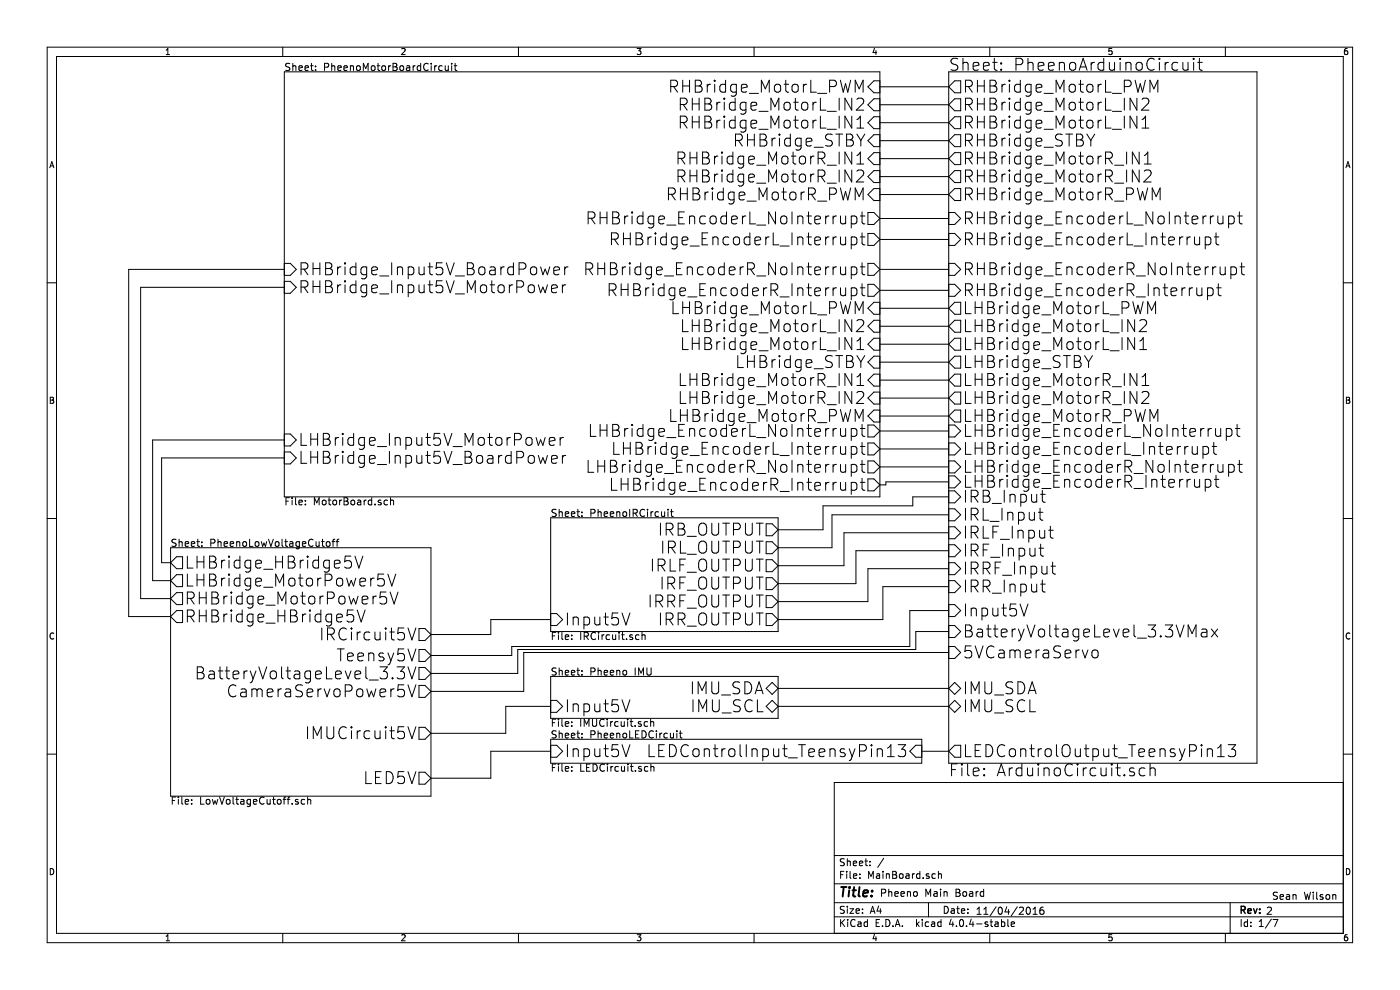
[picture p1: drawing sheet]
EESchema Schematic File Version 2
LIBS:power
LIBS:device
LIBS:transistors
LIBS:conn
LIBS:linear
LIBS:regul
LIBS:74xx
LIBS:cmos4000
LIBS:adc-dac
LIBS:memory
LIBS:xilinx
LIBS:microcontrollers
LIBS:dsp
LIBS:microchip
LIBS:analog_switches
LIBS:motorola
LIBS:texas
LIBS:intel
LIBS:audio
LIBS:interface
LIBS:digital-audio
LIBS:philips
LIBS:display
LIBS:cypress
LIBS:siliconi
LIBS:opto
LIBS:atmel
LIBS:contrib
LIBS:valves
LIBS:PheenoComponentsV1
LIBS:PheenoComponentsV2
LIBS:MainBoard-cache
EELAYER 25 0
EELAYER END
$Descr A4 11693 8268
encoding utf-8
Sheet 1 7
Title ""
Date ""
Rev ""
Comp ""
Comment1 ""
Comment2 ""
Comment3 ""
Comment4 ""
$EndDescr
Text Notes 7350 7500 0    60   ~ 0
Pheeno Main Board
Text Notes 8150 7650 0    60   ~ 0
11/04/2016
$Sheet
S 1425 4575 2175 2075
U 58224379
F0 "PheenoLowVoltageCutoff" 60
F1 "LowVoltageCutoff.sch" 60
F2 "LED5V" O R 3600 6500 100
F3 "IRCircuit5V" O R 3600 5300 100
F4 "IMUCircuit5V" O R 3600 6125 100
F5 "BatteryVoltageLevel_3.3V" O R 3600 5625 100
F6 "RHBridge_HBridge5V" O L 1425 5150 100
F7 "RHBridge_MotorPower5V" O L 1425 5000 100
F8 "Teensy5V" O R 3600 5475 100
F9 "LHBridge_MotorPower5V" O L 1425 4850 100
F10 "CameraServoPower5V" O R 3600 5775 100
F11 "LHBridge_HBridge5V" O L 1425 4700 100
$EndSheet
$Sheet
S 4600 6175 3100 200 
U 5824492E
F0 "PheenoLEDCircuit" 60
F1 "LEDCircuit.sch" 60
F2 "Input5V" I L 4600 6275 100
F3 "LEDControlInput_TeensyPin13" I R 7700 6275 100
$EndSheet
Text Notes 10575 7650 0    60   ~ 0
2
Text Notes 10625 7525 0    60   ~ 0
Sean Wilson
$Sheet
S 4600 4325 1900 950 
U 58258F17
F0 "PheenoIRCircuit" 60
F1 "IRCircuit.sch" 60
F2 "Input5V" I L 4600 5175 100
F3 "IRL_OUTPUT" O R 6500 4575 100
F4 "IRLF_OUTPUT" O R 6500 4725 100
F5 "IRF_OUTPUT" O R 6500 4875 100
F6 "IRRF_OUTPUT" O R 6500 5025 100
F7 "IRR_OUTPUT" O R 6500 5175 100
F8 "IRB_OUTPUT" O R 6500 4425 100
$EndSheet
$Sheet
S 4600 5650 1900 350 
U 58264BBA
F0 "Pheeno IMU" 60
F1 "IMUCircuit.sch" 60
F2 "Input5V" I L 4600 5900 100
F3 "IMU_SDA" B R 6500 5750 100
F4 "IMU_SCL" B R 6500 5900 100
$EndSheet
$Sheet
S 7925 600  2575 5775
U 58262E8A
F0 "PheenoArduinoCircuit" 100
F1 "ArduinoCircuit.sch" 100
F2 "Input5V" I L 7925 5100 100
F3 "IMU_SCL" B L 7925 5900 100
F4 "IMU_SDA" B L 7925 5750 100
F5 "IRB_Input" I L 7925 4150 100
F6 "IRL_Input" I L 7925 4300 100
F7 "IRF_Input" I L 7925 4600 100
F8 "IRR_Input" I L 7925 4900 100
F9 "IRLF_Input" I L 7925 4450 100
F10 "IRRF_Input" I L 7925 4750 100
F11 "RHBridge_EncoderR_NoInterrupt" I L 7925 2250 100
F12 "RHBridge_EncoderL_NoInterrupt" I L 7925 1825 100
F13 "RHBridge_MotorL_PWM" O L 7925 725 100
F14 "RHBridge_MotorL_IN2" O L 7925 875 100
F15 "RHBridge_MotorL_IN1" O L 7925 1025 100
F16 "RHBridge_STBY" O L 7925 1175 100
F17 "RHBridge_MotorR_IN1" O L 7925 1325 100
F18 "RHBridge_MotorR_IN2" O L 7925 1475 100
F19 "RHBridge_MotorR_PWM" O L 7925 1625 100
F20 "RHBridge_EncoderL_Interrupt" I L 7925 2000 100
F21 "RHBridge_EncoderR_Interrupt" I L 7925 2425 100
F22 "BatteryVoltageLevel_3.3VMax" I L 7925 5275 100
F23 "LEDControlOutput_TeensyPin13" O L 7925 6275 100
F24 "5VCameraServo" I L 7925 5450 100
F25 "LHBridge_MotorL_PWM" O L 7925 2575 100
F26 "LHBridge_MotorR_PWM" O L 7925 3475 100
F27 "LHBridge_MotorL_IN2" O L 7925 2725 100
F28 "LHBridge_MotorL_IN1" O L 7925 2875 100
F29 "LHBridge_STBY" O L 7925 3025 100
F30 "LHBridge_MotorR_IN1" O L 7925 3175 100
F31 "LHBridge_MotorR_IN2" O L 7925 3325 100
F32 "LHBridge_EncoderL_Interrupt" I L 7925 3750 100
F33 "LHBridge_EncoderL_NoInterrupt" I L 7925 3600 100
F34 "LHBridge_EncoderR_NoInterrupt" I L 7925 3900 100
F35 "LHBridge_EncoderR_Interrupt" I L 7925 4025 100
$EndSheet
Wire Wire Line
	4600 5175 4100 5175
Wire Wire Line
	4100 5175 4100 5300
Wire Wire Line
	4100 5300 3600 5300
Wire Wire Line
	7925 6275 7700 6275
Wire Wire Line
	3600 6500 4100 6500
Wire Wire Line
	4100 6500 4100 6275
Wire Wire Line
	4100 6275 4600 6275
Wire Wire Line
	4225 5900 4600 5900
Wire Wire Line
	4225 5900 4225 6125
Wire Wire Line
	4225 6125 3600 6125
Wire Wire Line
	7925 5900 6500 5900
Wire Wire Line
	6500 5750 7925 5750
Wire Wire Line
	7925 5450 4375 5450
Wire Wire Line
	4375 5450 4375 5775
Wire Wire Line
	4375 5775 3600 5775
Wire Wire Line
	3600 5625 4325 5625
Wire Wire Line
	4325 5625 4325 5425
Wire Wire Line
	4325 5425 7650 5425
Wire Wire Line
	7650 5425 7650 5275
Wire Wire Line
	7650 5275 7925 5275
Wire Wire Line
	7925 5100 7600 5100
Wire Wire Line
	7600 5100 7600 5400
Wire Wire Line
	7600 5400 4275 5400
Wire Wire Line
	4275 5400 4275 5475
Wire Wire Line
	4275 5475 3600 5475
Wire Wire Line
	7925 4300 6950 4300
Wire Wire Line
	6950 4300 6950 4575
Wire Wire Line
	6950 4575 6500 4575
Wire Wire Line
	6500 4725 7050 4725
Wire Wire Line
	7050 4725 7050 4450
Wire Wire Line
	7050 4450 7925 4450
Wire Wire Line
	7925 4600 7150 4600
Wire Wire Line
	7150 4600 7150 4875
Wire Wire Line
	7150 4875 6500 4875
Wire Wire Line
	6500 5025 7250 5025
Wire Wire Line
	7250 5025 7250 4750
Wire Wire Line
	7250 4750 7925 4750
Wire Wire Line
	7925 4900 7375 4900
Wire Wire Line
	7375 4900 7375 5175
Wire Wire Line
	7375 5175 6500 5175
Wire Wire Line
	1425 4700 1350 4700
Wire Wire Line
	1350 4700 1350 3825
Wire Wire Line
	1350 3825 2375 3825
Wire Wire Line
	1425 4850 1275 4850
Wire Wire Line
	1275 4850 1275 3675
Wire Wire Line
	1275 3675 2375 3675
Wire Wire Line
	1425 5000 1175 5000
Wire Wire Line
	1175 5000 1175 2400
Wire Wire Line
	1175 2400 2375 2400
Wire Wire Line
	1425 5150 1075 5150
Wire Wire Line
	1075 5150 1075 2250
Wire Wire Line
	1075 2250 2375 2250
Wire Wire Line
	7350 725  7925 725 
Wire Wire Line
	7925 875  7350 875 
Wire Wire Line
	7350 1025 7925 1025
Wire Wire Line
	7925 1175 7350 1175
Wire Wire Line
	7350 1325 7925 1325
Wire Wire Line
	7925 1475 7350 1475
Wire Wire Line
	7350 1625 7925 1625
Wire Wire Line
	7925 1825 7350 1825
Wire Wire Line
	7350 2000 7925 2000
Wire Wire Line
	7925 2250 7350 2250
Wire Wire Line
	7925 2425 7350 2425
Wire Wire Line
	7350 2575 7925 2575
Wire Wire Line
	7925 2725 7350 2725
Wire Wire Line
	7350 2875 7925 2875
Wire Wire Line
	7925 3025 7350 3025
Wire Wire Line
	7350 3175 7925 3175
Wire Wire Line
	7925 3325 7350 3325
Wire Wire Line
	7350 3475 7925 3475
Wire Wire Line
	7350 3600 7925 3600
Wire Wire Line
	7925 3750 7350 3750
Wire Wire Line
	7350 3900 7925 3900
Wire Wire Line
	7925 4025 7400 4025
Wire Wire Line
	7400 4025 7400 4050
Wire Wire Line
	7400 4050 7350 4050
Wire Wire Line
	7925 4150 7625 4150
$Sheet
S 2375 600  4975 3550
U 58263AA4
F0 "PheenoMotorBoardCircuit" 60
F1 "MotorBoard.sch" 60
F2 "RHBridge_MotorL_PWM" I R 7350 725 100
F3 "RHBridge_MotorL_IN2" I R 7350 875 100
F4 "RHBridge_MotorL_IN1" I R 7350 1025 100
F5 "RHBridge_STBY" I R 7350 1175 100
F6 "RHBridge_MotorR_IN1" I R 7350 1325 100
F7 "RHBridge_MotorR_IN2" I R 7350 1475 100
F8 "RHBridge_MotorR_PWM" I R 7350 1625 100
F9 "RHBridge_Input5V_MotorPower" I L 2375 2400 100
F10 "RHBridge_Input5V_BoardPower" I L 2375 2250 100
F11 "RHBridge_EncoderL_NoInterrupt" O R 7350 1825 100
F12 "RHBridge_EncoderL_Interrupt" O R 7350 2000 100
F13 "RHBridge_EncoderR_NoInterrupt" O R 7350 2250 100
F14 "RHBridge_EncoderR_Interrupt" O R 7350 2425 100
F15 "LHBridge_EncoderR_NoInterrupt" O R 7350 3900 100
F16 "LHBridge_EncoderR_Interrupt" O R 7350 4050 100
F17 "LHBridge_Input5V_MotorPower" I L 2375 3675 100
F18 "LHBridge_MotorR_PWM" I R 7350 3475 100
F19 "LHBridge_MotorR_IN2" I R 7350 3325 100
F20 "LHBridge_MotorR_IN1" I R 7350 3175 100
F21 "LHBridge_STBY" I R 7350 3025 100
F22 "LHBridge_MotorL_IN1" I R 7350 2875 100
F23 "LHBridge_MotorL_IN2" I R 7350 2725 100
F24 "LHBridge_MotorL_PWM" I R 7350 2575 100
F25 "LHBridge_EncoderL_NoInterrupt" O R 7350 3600 100
F26 "LHBridge_EncoderL_Interrupt" O R 7350 3750 100
F27 "LHBridge_Input5V_BoardPower" I L 2375 3825 100
$EndSheet
Wire Wire Line
	6500 4425 6875 4425
Wire Wire Line
	6875 4425 6875 4225
Wire Wire Line
	6875 4225 7625 4225
Wire Wire Line
	7625 4225 7625 4150
$EndSCHEMATC
